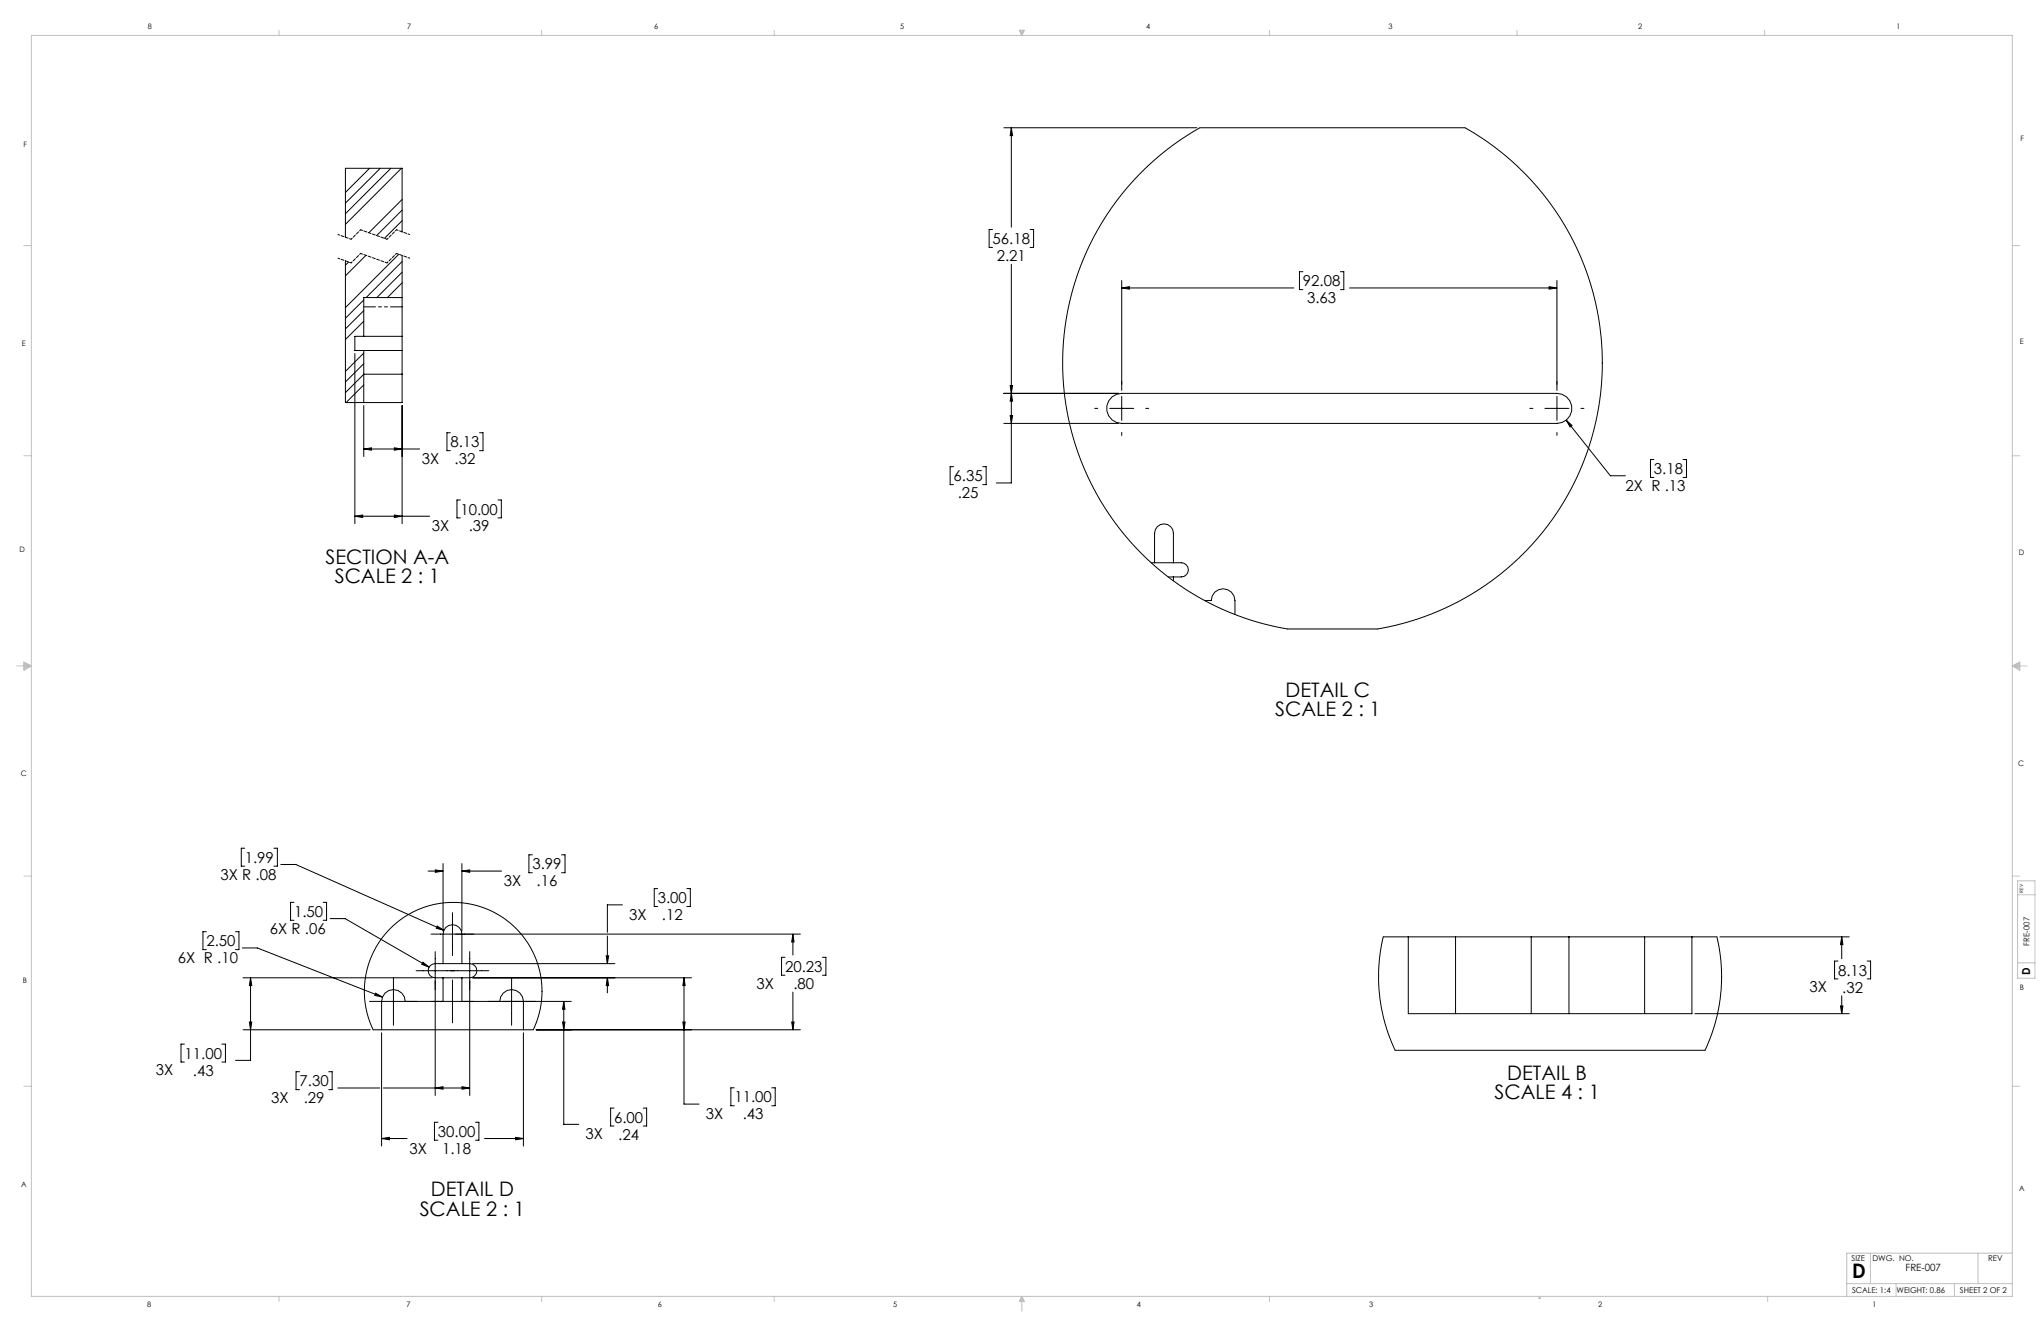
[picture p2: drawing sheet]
<svg xmlns="http://www.w3.org/2000/svg" width="864mm" height="559mm" viewBox="0 0 864 559" stroke-linecap="round" stroke-linejoin="round" font-family="sans-serif">
<g fill="none" stroke="#000" stroke-width=".42">
<path d="M424.7 54h81.7M427.9 54v42.1M427.9 54l.5 3.4h-1zM156.4 71.2l-10.2 10.2M160.9 71.2l-14.7 14.7M165.4 71.2l-19.2 19.2M169.9 71.2l-23.7 23.7M483.2 72.6l5.5-5.1 5.4-4.5 6.1-4.4 7.5-4.6h112.2l6.6 4 5.9 4.2 5.4 4.3 6.3 5.8 7.9 8.7 6 7.9 6 9.8 5.1 10.6 3.8 10.5 2.7 10.3 1.8 12.2 .6 8.8-.4 11.7-1.4 10.8-2.6 11.2-3.8 11.1-4.6 10.2-5 8.6-7 9.9-7.4 8.4-6.6 6.2-6.8 5.6-7.4 5.1-7.9 4.6-8.1 3.9-8.5 3.2-8.7 2.6-8.9 1.9h-38.2l-8.4-1.8-6.9-1.9-12.9-5-11.2-5.8-11.3-7.7-10.1-8.8-7.6-8.2-7.2-9.7-6.3-10.4-4.2-9-3.8-10.2-2.7-10.5-1.8-11.6-.6-9.4 .3-12.4 1.5-10.8 2.7-11.4 3.9-11.2 4.9-10.4 5.7-9.6 6.6-8.9zM170.1 98.1v-26.9h-23.9v29.2M170.1 84.4l-14 14.1M170.1 88.9l-10.8 10.8M170.1 93.3l-7.4 7.5"/>
<path d="M170.1 97.8l-.1 .2M420 97.1h-1.5v7.6h1.5M435.9 97.1h1.4v7.6h-1.4M146.2 110.3v60h23.9v-22M147.5 110.8l-1.3 1.4M154.8 108l-8.6 8.7M168.7 107.6l-22.5 22.5M170.1 108.1v17.8M170.1 110.6l-15.2 15.3M170.1 115.1l-10.6 10.8M170.1 119.6l-6.2 6.3M427.9 111.8v92.5h-6.3"/>
<path d="M474.6 118.6v46.5M551.3 114.9h-1.5v7.6h1.5M567.2 114.9h1.4v7.6h-1.4M658.8 118.6v46.5M153.9 126.9l-7.7 7.8M153.9 131.4l-7.7 7.7M153.9 135.9l-7.7 7.7M170.1 125.9v16.4M170.1 125.9h-16.2v16.4M474.6 121.8h72.8M474.6 121.8l3.3-.5v1zM571 121.8h87.8"/>
<path d="M655.5 121.3l3.3 .5-3.3 .5zM150.1 149.5v72M153.9 148.3v22M153.9 158.3h16.2M153.9 149.4l-7.7 7.7M153.9 153.8l-7.7 7.8M153.9 158.3l-7.7 7.8M170.1 142.3v6M170.1 142.3h-20v6h20M153.9 171.6v21.5M153.9 162.8l-7.5 7.5M170.1 171.6v49.9"/>
<path d="M424.7 166.4h48.7M424.7 179.1h48.7M427.4 175.8h1l-.5 3.3zM427.4 163.1h1l-.5 3.3zM427.9 166.4l.5 3.3h-1zM463.2 172.8h1.3M469.5 172.8h10.2M470.5 167.9l1.9-1.1 2.2-.4h184.2a6.4 6.4 0 0 1 6.3 6.4 6.4 6.4 0 0 1-6.3 6.3h-184.2a6.4 6.4 0 0 1-5.9-4.2 6.4 6.4 0 0 1 1.8-7zM474.6 167.7v10.1M484.8 172.8h1.2M647.3 172.8h1.3M653.7 172.8h10.1"/>
<path d="M658.8 167.7v10.1M662.7 177.7l18.7 23.6h6.3M662.7 177.7l2.5 2.3-.8 .6zM668.9 172.8h1.3M153.9 189.9h23.7M153.9 189.9l3.3-.5v1zM166.9 189.4l3.2 .5-3.2 .5zM190.6 183.1h-1.5v7.5h1.5M202.9 183.1h1.5v7.5h-1.5M403.5 197.4h-1.5v7.6h1.5M415.8 197.4h1.5v7.6h-1.5M474.6 182.9v1.3"/>
<path d="M658.8 182.9v1.3M699.8 194.4h-1.4v7.6h1.4M712.2 194.4h1.4v7.6h-1.4M150.1 218.4l3.4-.5v1zM150.1 218.4h31.7M166.9 217.9l3.2 .5-3.2 .5zM194.8 211.5h-1.4v7.6h1.4M210.7 211.5h1.4v7.6h-1.4M487.1 238.1h12.7a3 3 0 0 1 3 3 3 3 0 0 1-3 3h-5.5M488.5 238.1v-12.5a4 4 0 0 1 4-4 4 4 0 0 1 4 4v12.5M496.5 244.1v1.6M509.7 254h2.8a5 5 0 0 1 5-4.9 5 5 0 0 1 5 4.9v5.9"/>
<path d="M103.5 358.8h-1.4v7.6h1.4M115.9 358.8h1.5v7.6h-1.5M118.8 365.7h6.4l62.6 27.8M181.1 368.5h6.4M184.2 368l3.3 .5-3.3 .5zM187.5 365.3v28.6M195.4 365.3v28.6M195.4 368.5h16.8M195.4 368.5l3.4-.5v1zM225.2 361.6h-1.4v7.6h1.4M237.6 361.6h1.5v7.6h-1.5M278.3 375.9h-1.5v7.6h1.5"/>
<path d="M290.6 375.9h1.5v7.6h-1.5M87.3 394.1h-1.4v7.6h1.4M99.7 394.1h1.4v7.6h-1.4M124.4 381.7h-1.5v7.6h1.5M136.7 381.7h1.5v7.6h-1.5M139.7 388.6h6.3l35.6 20.5M165 392.9l4.9-4.2 6-3.5 6.3-2.3 6-1h7.1l6.6 1.2 5.9 2.2 5.5 3.2 5.1 4.2 4 4.8 3.3 5.7 2.7 7.5 .9 6.2-.2 6.8-1.3 6.4-2.2 5.5h-67.7l-2.1-5.4-1.4-6.2-.2-5.5 .5-5.7 1.4-5.4 2-4.8 2.8-4.8zM182.4 395.1h156.3M185 391.7l2.8 1.8-3.2-.8zM191.5 386.1v18.1M257 395.9v11.7M263.3 382.8h-6.3v11.6"/>
<path d="M335.5 395.1v8.9M335.5 395.1l.5 3.4h-1zM595.9 396.3h-10.6l-1.6 8.7-.4 10.2 .9 9.2 2.3 9.9 3.8 10h131.1l2.2-5 1.9-5.5 2.1-9.3 .9-9.8-.6-10.4-1.4-8h-10.6M595.9 396.3h20M595.9 396.3v32.5h120v-32.5M615.9 396.3h32M615.9 396.3v32.5M647.9 396.3h16M647.9 396.3v32.5M663.9 396.3h32M663.9 396.3v32.5M695.9 396.3h20"/>
<path d="M695.9 396.3v32.5M727.7 396.3h54.8M779.3 396.3v9.3M779.3 396.3l.5 3.3h-1zM102.6 401h6.3l52.9 20.8M102.8 413.6h80.1M106 413.6l.5 3.3h-1zM106 413.6v35h-6.3M166.5 413.5v20.2M176.1 410.6h30.7M179 407l2.6 2.1-3.2-1.2zM182 408.5l1-.7 1.1-.2h14.7a3 3 0 0 1 3 3 3 3 0 0 1-3 3h-14.7a3 3 0 0 1-2.7-1.8 3 3 0 0 1 .6-3.3z"/>
<path d="M184.1 402.6l.1 60.8M187.5 407.6v-12.5a4 4 0 0 1 4-3.9 4 4 0 0 1 3.9 3.9v12.5M187.5 413.6v10M191.5 414.5v18.2M195.4 413.6v10M198.8 402.6v60.8M200 413.6h92.6M200 407.6h60.2M216.5 413.5v20.2M256.5 404.3h1l-.5 3.3zM257 413.6v6.4M257 413.6l.5 3.3h-1z"/>
<path d="M289.4 413.6v53.4h6.4M289.4 413.6l.5 3.3h-1zM332.1 405h-1.4v7.5h1.4M335.5 419.7v15.9M348 405h1.5v7.5h-1.5M777.7 406.5h-1.4v7.6h1.4M790 406.5h1.5v7.6h-1.5M102.8 435.6h53.8M105.5 432.3h1l-.5 3.3zM156.4 423.6h85.3M158.9 420.1l2.9 1.7-3.3-.8zM161.5 436.9v47.9"/>
<path d="M171.4 423.6a5 5 0 0 0-4.9-5 5 5 0 0 0-5 5v12M211.5 423.6a5 5 0 0 1 5-5 5 5 0 0 1 5 5v12M221.5 436.9v47.9M226.9 435.6h111.8M238 432.3h1l-.5 3.3zM238.5 423.6v52h6.4M238.5 423.6l.5 3.3h-1zM288.9 432.3h1l-.5 3.3zM335 432.3h1l-.5 3.3zM717.2 428.8h65.3M778.8 425.5h1l-.5 3.3zM779.3 421.3v7.5"/>
<path d="M78 441.7h-1.4v7.6h1.4M93.9 441.7h1.5v7.6h-1.5M126.8 453.4h-1.5v7.5h1.5M139.1 453.4h1.4v7.5h-1.4M195.5 459.7l3.3 .5-3.3 .5zM142.9 460.2h17.8M162.2 460.2h36.6M184.1 460.2l3.4-.5v1zM185.3 474.7h-1.5v7.6h1.5M201.2 474.7h1.4v7.6h-1.4M259.8 468.7h-1.4v7.6h1.4M272.2 468.7h1.4v7.6h-1.4"/>
<path d="M310.7 460.2h-1.5v7.5h1.5M326.6 460.2h1.4v7.5h-1.4M161.5 481.6h10.8M161.5 481.6l3.3-.5v1zM205 481.6h16.5M218.2 481.1l3.3 .5-3.3 .5z"/>
</g>
<path d="M173.4 99.2l-5.6-2M148.6 111.2l-5.6-2M148.6 101.2l-5.6-2M173.4 109.2l-5.6-2" fill="none" stroke="#000" stroke-width=".42" stroke-dasharray="1.3 .6" stroke-dashoffset=".5"/>
<path d="M152.6 97.2l-4 4M167.8 97.2l-4 4M152.6 107.2l-4 4M167.8 107.2l-4 4" fill="none" stroke="#000" stroke-width=".42" stroke-dasharray="1.3 .6" stroke-dashoffset=".7"/>
<path d="M163.8 111.2l-11.2-4M163.8 101.2l-11.2-4" fill="none" stroke="#000" stroke-width=".42" stroke-dasharray="1.3 .6" stroke-dashoffset=".4"/>
<g fill="none" stroke="#c0c0c0" stroke-width=".42">
<path d="M13.3 15h838.2v533.4h-838.2zM118 12.8v2.2M229.2 12.8v2.2M327.6 12.8v2.2M431.3 12.8h2.2l-1.1 2.2zM431.5 12.8l.9 2.2M432 12.8l.4 2.2M432.7 12.8l-.3 2.2M433 12.8l-.6 2.2M537.1 12.8v2.2M641.9 12.8v2.2M746.7 12.8v2.2"/>
<path d="M10.1 103.9h3.2M851.5 103.9h3.1M10.1 192.8h3.2M851.5 192.8h3.1M7.1 281.7h6.2M10.1 280l3.2 1.7-3.2 1.9zM10.1 280.5l3.2 1.2M10.1 281.1l3.2 .6M13.3 281.7l-3.2 1.2M13.3 281.7l-3.2 .5M851.5 281.7h6.1M851.5 281.7l3.1 .5"/>
<path d="M851.5 281.7l3.1 1.2M851.5 281.7l3.1-1.7v3.6zM854.6 281.1l-3.1 .6M854.6 280.5l-3.1 1.2M10.1 370.6h3.2M851.5 370.6h3.1M853.7 372.6h7.3v41.2h-7.3zM853.7 378.5h7.3M853.7 407.3h7.3M10.1 459.5h3.2M851.5 459.5h3.1M791.4 530.1v12.9"/>
<path d="M836.9 530.1v12.9M851.5 530.1h-70.1v18.3M118 548.4v2.1M229.2 548.4v2.1M327.6 548.4v2.1M432.4 548.4v6.3M432.4 548.4l1.1 2.2h-2.2zM432.4 548.4l.6 2.2M432.4 548.4l-.9 2.2M432.4 548.4l-.4 2.2M432.4 548.4l.3 2.2M537.1 548.4v2.1"/>
<path d="M651.4 548.4l.4 .9h-.7zM748 548.4v2.1M781.4 543h70.1M802.3 543v5.4M827 543v5.4"/>
</g>
<path d="M655.5 121.3l3.3 .5-3.3 .5zM474.6 121.8l3.3-.5v1zM427.9 166.4l.5 3.3h-1zM427.4 175.8h1l-.5 3.3zM662.7 177.7l1.7 2.9 .8-.6zM427.9 54l.5 3.4h-1zM427.4 163.1h1l-.5 3.3zM161.5 481.6l3.3-.5v1zM218.2 481.1l3.3 .5-3.3 .5zM238.5 423.6l.5 3.3h-1zM238 432.3h1l-.5 3.3zM195.4 368.5l3.4-.5v1zM184.2 368l3.3 .5-3.3 .5zM185 391.7l-.4 1 3.2 .8zM288.9 432.3h1l-.5 3.3zM289.4 413.6l.5 3.3h-1zM256.5 404.3h1l-.5 3.3zM257 413.6l.5 3.3h-1zM179 407l-.6 .9 3.2 1.2zM158.9 420.1l-.4 .9 3.3 .8zM335 432.3h1l-.5 3.3zM335.5 395.1l.5 3.4h-1zM184.1 460.2l3.4-.5v1zM195.5 459.7l3.3 .5-3.3 .5zM106 413.6l.5 3.3h-1zM105.5 432.3h1l-.5 3.3zM153.9 189.9l3.3-.5v1zM166.9 189.4l3.2 .5-3.2 .5zM166.9 217.9l3.2 .5-3.2 .5zM150.1 218.4l3.4-.5v1zM778.8 425.5h1l-.5 3.3zM779.3 396.3l.5 3.3h-1z" fill="#000"/>
<path d="M153.9 129.8h16.3" fill="none" stroke="#000" stroke-width=".42" stroke-dasharray="6.3 1.3 1.3 1.3 1.3 1.3" stroke-dashoffset="1.4"/>
<g font-size="8.5">
<text x="137.7" y="238.6">SECTION A-A</text>
<text x="141.6" y="246.8">SCALE 2 : 1</text>
<text x="544" y="294.7">DETAIL C</text>
<text x="539.6" y="302.9">SCALE 2 : 1</text>
<text x="637.8" y="456.7">DETAIL B</text>
<text x="632.3" y="464.9">SCALE 4 : 1</text>
<text x="182.3" y="506.1">DETAIL D</text>
<text x="177.6" y="514.3">SCALE 2 : 1</text>
<text x="783.7" y="540.7">D</text>
</g>
<g font-size="6.4">
<text x="420" y="103.3">56.18</text>
<text x="421.8" y="110.4">2.21</text>
<text x="551.3" y="121.1">92.08</text>
<text x="553.1" y="128.3">3.63</text>
<text x="190.6" y="189.2">8.13</text>
<text x="178.5" y="196.3">3X</text>
<text x="192.4" y="196.4">.32</text>
<text x="403.5" y="203.6">6.35</text>
<text x="699.8" y="200.6">3.18</text>
<text x="687.7" y="207.6">2X R .13</text>
<text x="405.3" y="210.8">.25</text>
<text x="194.8" y="217.7">10.00</text>
<text x="182.7" y="224.8">3X</text>
<text x="198.4" y="224.8">.39</text>
<text x="103.6" y="365">1.99</text>
<text x="225.3" y="367.8">3.99</text>
<text x="93.3" y="372">3X R .08</text>
<text x="213.2" y="374.9">3X</text>
<text x="227.1" y="374.9">.16</text>
<text x="278.3" y="382.1">3.00</text>
<text x="124.4" y="387.9">1.50</text>
<text x="266.2" y="389.1">3X</text>
<text x="280.1" y="389.2">.12</text>
<text x="114.1" y="394.9">6X R .06</text>
<text x="87.3" y="400.3">2.50</text>
<text x="75.3" y="407.3">6X R .10</text>
<text x="332.2" y="411.1">20.23</text>
<text x="777.7" y="412.7">8.13</text>
<text x="320.1" y="418.2">3X</text>
<text x="335.7" y="418.3">.80</text>
<text x="765.6" y="419.8">3X</text>
<text x="779.5" y="419.8">.32</text>
<text x="78.1" y="447.8">11.00</text>
<text x="66" y="454.9">3X</text>
<text x="81.6" y="455">.43</text>
<text x="126.8" y="459.5">7.30</text>
<text x="114.7" y="466.6">3X</text>
<text x="128.5" y="466.6">.29</text>
<text x="310.7" y="466.3">11.00</text>
<text x="298.6" y="473.4">3X</text>
<text x="314.2" y="473.5">.43</text>
<text x="259.8" y="474.9">6.00</text>
<text x="185.3" y="480.9">30.00</text>
<text x="247.8" y="482">3X</text>
<text x="261.6" y="482.1">.24</text>
<text x="173.2" y="488">3X</text>
<text x="187.1" y="488.1">1.18</text>
</g>
<text font-size="4.7" x="859" y="412.4" transform="rotate(-90 859 412.4)">D</text>
<text font-size="4.2" x="806.3" y="537.5">FRE-007</text>
<g font-size="3.4">
<text x="858.7" y="400" transform="rotate(-90 858.7 400)">FRE-007</text>
<text x="783.5" y="533.3">SIZE</text>
<text x="792.3" y="533.3">DWG. NO.</text>
<text x="841.3" y="533.4">REV</text>
<text x="783.6" y="546.8">SCALE: 1:4</text>
<text x="802.5" y="546.9">WEIGHT: 0.86</text>
<text x="829.3" y="546.8">SHEET 2 OF 2</text>
</g>
<g font-size="3.2">
<text x="62.5" y="12.4">8</text>
<text x="172.3" y="12.3">7</text>
<text x="276.8" y="12.4">6</text>
<text x="380.9" y="12.4">5</text>
<text x="485" y="12.3">4</text>
<text x="587.5" y="12.4">3</text>
<text x="693.2" y="12.4">2</text>
<text x="802.4" y="12.4">1</text>
<text x="854.9" y="59.8">F</text>
<text x="9.9" y="62">F</text>
<text x="9.3" y="146.5">E</text>
<text x="854.7" y="145.5">E</text>
<text x="8.2" y="233.6">D</text>
<text x="854.3" y="234.9">D</text>
<text x="8.9" y="328.1">C</text>
<text x="853.9" y="324.1">C</text>
<text x="9.7" y="415.8">B</text>
<text x="854.6" y="418.6">B</text>
<text x="9" y="502">A</text>
<text x="854.3" y="503.9">A</text>
<text x="62.3" y="552.9">8</text>
<text x="172" y="552.9">7</text>
<text x="278.3" y="552.9">6</text>
<text x="377.9" y="552.8">5</text>
<text x="481" y="552.8">4</text>
<text x="579.3" y="552.8">3</text>
<text x="676.2" y="552.9">2</text>
<text x="792.4" y="552.8">1</text>
</g>
<text font-size="2" x="856" y="377.7" transform="rotate(-90 856 377.7)">REV</text>
</svg>
